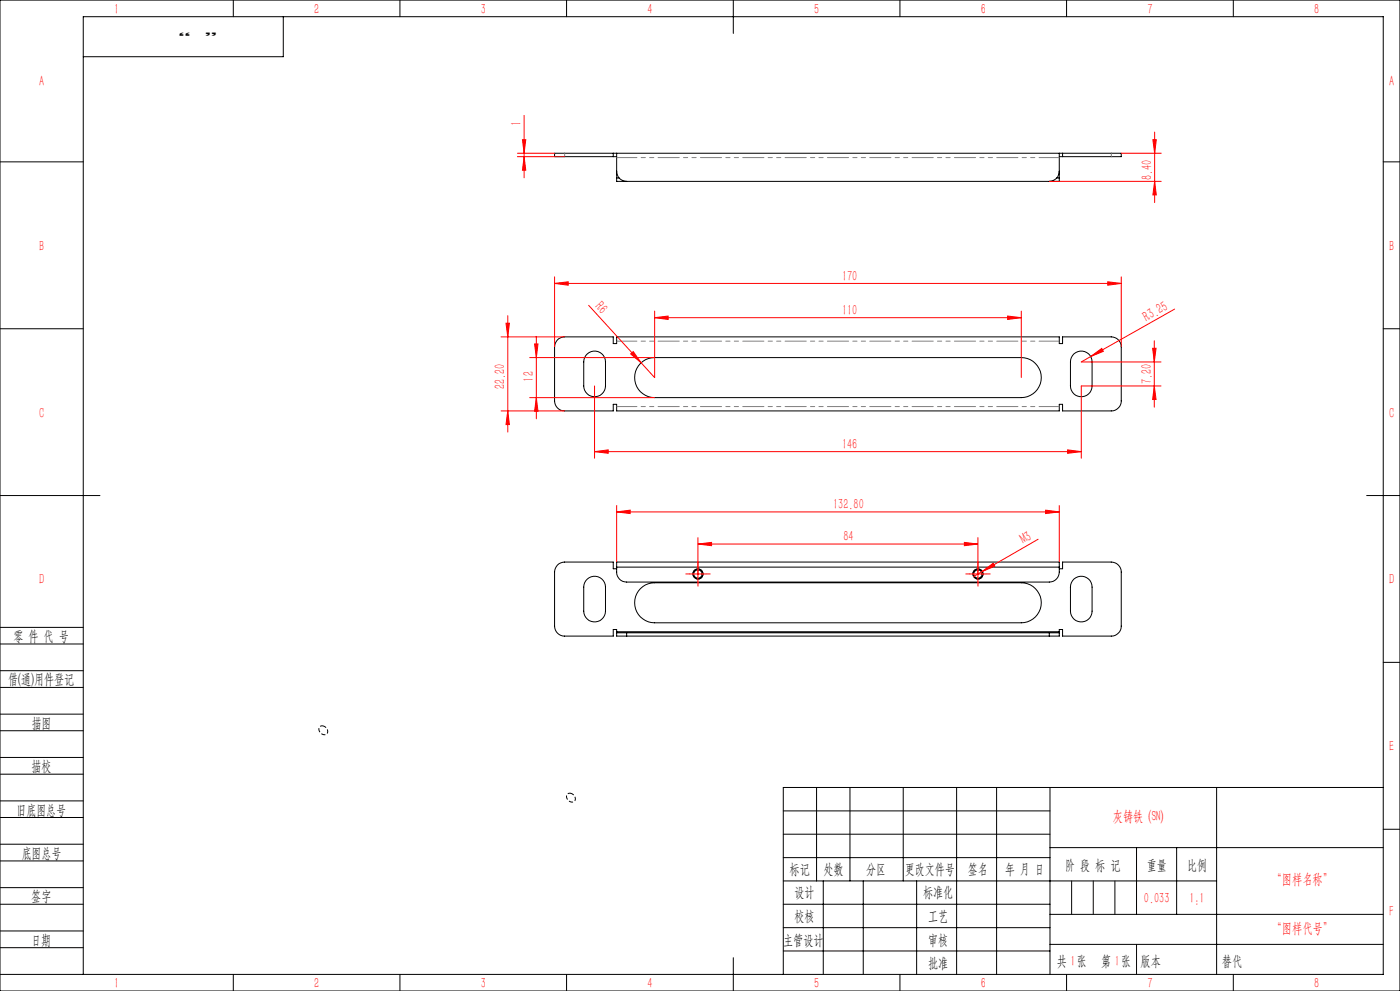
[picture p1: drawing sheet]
<svg xmlns="http://www.w3.org/2000/svg" width="420mm" height="297mm" viewBox="0 0 420 297" stroke-linecap="round" stroke-linejoin="round" font-family="sans-serif">
<g fill="none" stroke="#000" stroke-width=".3">
<path d="M0 0h420v297h-420zM70 0v5M85 5v12h-60M120 0v5M170 0v5M220 0v10M270 0v5M320 0v5M370 0v5M0 48.5h25M184 45.9v1.1M185 47h-18.6v-1.1h170v1.1h-18.6"/>
<path d="M185 51.3a2.95 2.95 0 0 0 3 3.1M185 45.9v7.4M185 53.3h.7M185 53.3v1.1h3M188 54.4h126.8M317 53.3h.8M317.8 51.3a3 3 0 0 1-3 3.1M317.8 45.9v7.4M317.8 53.3v1.1h-3M318.8 45.9v1.1M415 48.5h5M0 98.5h25"/>
<path d="M415 98.5h5M167.3 101.8l.9-.6 1.2-.2h14.6v2h1v-2h132.8v2h1v-2h14.6a3 3 0 0 1 3 3v16.2a3 3 0 0 1-3 3h-14.6v-2h-1v2h-132.8v-2h-1v2h-14.6a3 3 0 0 1-3-3v-16.2l.2-1.2zM176.2 106a3.3 3.3 0 0 1 3.5-.5 3.3 3.3 0 0 1 1.9 3v7.2a3.3 3.3 0 0 1-3.2 3.2 3.3 3.3 0 0 1-3.3-3.2v-7.2a3.2 3.2 0 0 1 1.1-2.5zM192.1 108.9a5.8 5.8 0 0 1 4.3-1.7h110a6 6 0 0 1 6 6 6 6 0 0 1-6 6h-110a6 6 0 0 1-5.6-3.7 6 6 0 0 1 1.3-6.6zM322.2 106a3.3 3.3 0 0 1 3.5-.5 3.3 3.3 0 0 1 1.9 3v7.2a3.2 3.2 0 0 1-3.2 3.2 3.2 3.2 0 0 1-3.3-3.2v-7.2a3.3 3.3 0 0 1 1.1-2.5zM0 148.5h30M410 148.5h10M176.2 173.5a3.3 3.3 0 0 1 3.5-.5 3.3 3.3 0 0 1 1.9 3v7.2a3.3 3.3 0 0 1-3.2 3.2 3.3 3.3 0 0 1-3.3-3.2v-7.2a3.2 3.2 0 0 1 1.1-2.5zM185 170v-1.6h132.8v1.6M185 170a3.6 3.6 0 0 0 1.8 4.2l1.2 .2h126.8a3 3 0 0 0 3-3v-1.4M185 170.5h-1v-2.1h-14.6a3 3 0 0 0-3 3v16.2a3 3 0 0 0 3 3h14.6v-1.9h1v.6M185 170h132.8"/>
<path d="M192.1 176.4a5.8 5.8 0 0 1 4.3-1.7h110a6 6 0 0 1 6 6 6 6 0 0 1-6 6h-110a6 6 0 0 1-5.6-3.7 6 6 0 0 1 1.3-6.6zM207.9 172.4a1.5 1.5 0 0 1 1.4-1.8 1.5 1.5 0 0 1 1.6 1.6 1.5 1.5 0 0 1-1.9 1.3M291.9 172.4a1.51 1.51 0 0 1 1.4-1.9 1.51 1.51 0 0 1 1.6 1.7 1.51 1.51 0 0 1-1.9 1.3M317.8 170.5h1v-2.1h14.6a3 3 0 0 1 3 3v16.2a3 3 0 0 1-3 3h-14.6v-1.9h-1v.6M322.2 173.5a3.3 3.3 0 0 1 3.5-.5 3.3 3.3 0 0 1 1.9 3v7.2a3.2 3.2 0 0 1-3.2 3.2 3.2 3.2 0 0 1-3.3-3.2v-7.2a3.3 3.3 0 0 1 1.1-2.5zM0 193h25M0 188h25M185 189.6h3M185 189.6v1h3M185 189.3v.3M185 189.3h132.8M188 189.6v1"/>
<path d="M188 189.6h126.8M188 190.6h126.8M314.8 189.6h3M314.8 189.6v1M317.8 189.6v1h-3M317.8 189.3v.3M415 198.5h5M0 206h25M0 201h25M0 219h25M0 214h25M0 232h25"/>
<path d="M0 227h25M245 236v28M255 236v28M271 236v28M287 236v56M299 236v56M315 236v56M365 236v56M415 236h-180v56M0 245h25M0 240h25M0 258h25"/>
<path d="M0 253h25M235 243h80M235 250h80M235 257h80M315 254h100M341 254v20M353 254v20M415 248.5h5M0 271h25M0 266h25M0 279h25M235 271h80"/>
<path d="M235 264h130M235 278h80M247 264v28M259 264v28M275 264v28M315 274h100M0 284h25M0 292h415v-287h-390v287M70 292v5M120 292v5M170 292v5M220 287v10"/>
<path d="M235 285h80M270 292v5M315 283h100M320 292v5M370 292v5"/>
<circle cx="209.4" cy="172" r="1.52"/>
<circle cx="209.4" cy="172" r="1.26"/>
<circle cx="293.4" cy="172" r="1.53"/>
<circle cx="293.4" cy="172" r="1.24"/>
</g>
<path d="M185 47.2h132.8M185 102.2h132.8M185 121.8h132.8" fill="none" stroke="#808080" stroke-width=".3" stroke-dasharray="6.3 1.3 1.3 1.3 1.3 1.3" stroke-dashoffset=".3"/>
<path d="M169.4 45.9v1M185.4 52.8h-.4M317.8 52.8h-.4M333.4 46.9v-1" fill="none" stroke="#808080" stroke-width=".3" stroke-dasharray="6.3 1.3 1.3 1.3 1.3 1.3"/>
<g fill="none" stroke="#f00" stroke-width=".3">
<path d="M157.2 34.6v18.7M346.4 39.6v21.1M155.2 47h14.2M155.2 45.9h11.2M156.7 41.9h1l-.5 4zM157.2 47l.5 4h-1zM314.8 54.4h33.6M336.4 45.9h12M345.9 41.9h1l-.5 4zM346.4 54.4l.5 4h-1zM151.8 96.9h1l-.5 4.1zM152.3 94.6v34.9"/>
<path d="M166.4 84.9l4.1-.4v1zM166.4 83v21M166.4 84.9h170M176.6 91.5l15.7 17.2M196.4 95.2l4-.5v1zM196.4 93.2v20l-4.1-4.5M196.4 95.2h110M302.3 94.7l4.1 .5-4.1 .5zM306.4 93.2v20M332.3 84.5l4.1 .4-4.1 .6zM336.4 83v21M352.4 92.6l-25.2 14.3"/>
<path d="M150.3 101h19.1M158.9 107.2h37.5M158.9 119.2h37.5M160.4 103.1h1l-.5 4.1zM160.9 119.2l.5 4.1h-1zM160.9 100.8v24.7M178.4 115.7v21.6M189.2 106.1l.8-.7 2.3 3.3zM327.2 106.9l3.3-2.5 .5 .9zM327.2 106.9l-2.8 1.6h23.9M345.8 104.4h1l-.5 4.1zM346.3 115.7l.5 4h-1z"/>
<path d="M346.3 102.1v19.9M348.3 115.7h-23.9v21.6M150.3 123.2h19.1M152.3 123.2l.5 4h-1zM178.4 135.4l4.1-.6v1.1zM178.4 135.4h146M320.3 134.8l4.1 .6-4.1 .5zM185 153.4l4.1-.5v1zM185 151.4v17M185 153.4h132.8M313.7 152.9l4.1 .5-4.1 .5zM317.8 151.4v17"/>
<path d="M206.9 172h5M209.4 163.1l4.1-.5v.9zM209.4 161v13.5M209.4 163.1h84M289.3 162.6l4.1 .5-4.1 .4zM290.9 172h5M293.4 161v13.5M294.7 171.3l3.3-2.5 .4 .9zM294.7 171.3l-2.6 1.5M311.5 161.6l-16.8 9.7"/>
</g>
<path d="M97 217.6a1.15 1.15 0 0 0-1.4 .7 1.15 1.15 0 0 0 .7 1.4 1.18 1.18 0 0 0 1.8 .1 1.18 1.18 0 0 0-.4-1.8l-.7-.4M171.3 237.8a1.15 1.15 0 0 0-1.4 .7 1.15 1.15 0 0 0 .7 1.4 1.18 1.18 0 0 0 1.8 .1 1.18 1.18 0 0 0-.4-1.8l-.7-.4" fill="none" stroke="#000" stroke-width=".3" stroke-dasharray="1.3 .6" stroke-dashoffset=".3" stroke-linecap="butt"/>
<path d="M206.9 172h-1.3M209.4 169.5v-1.2M209.4 174.5v1.3M211.9 172h1.2M290.9 172h-1.3M293.4 169.5v-1.2M293.4 174.5v1.3M295.9 172h1.2" fill="none" stroke="#f00" stroke-width=".3" stroke-dasharray="30.5 1.3 1.3 1.3" stroke-linecap="butt"/>
<path d="M321.5 264v10M328 264v10M334.5 264v10M341 283v9" fill="none" stroke="#0a0605" stroke-width=".3"/>
<g fill="#f00">
<path d="M189.2 106.1l.8-.7 2.3 3.3z"/>
<path d="M327.2 106.9l3.3-2.5 .5 .9z"/>
<path d="M294.7 171.3l3.3-2.5 .4 .9z"/>
<path d="M320.3 134.8l4.1 .6-4.1 .5zM178.4 135.4l4.1-.6v1.1z"/>
<path d="M166.4 84.9l4.1-.4v1zM332.3 84.5l4.1 .4-4.1 .6z"/>
<path d="M302.3 94.7l4.1 .5-4.1 .5zM196.4 95.2l4-.5v1z"/>
<path d="M346.3 115.7l.5 4h-1zM345.8 104.4h1l-.5 4.1zM157.2 47l.5 4h-1zM156.7 41.9h1l-.5 4z"/>
<path d="M151.8 96.9h1l-.5 4.1zM152.3 123.2l.5 4h-1zM160.4 103.1h1l-.5 4.1zM160.9 119.2l.5 4.1h-1zM345.9 41.9h1l-.5 4zM346.4 54.4l.5 4h-1z"/>
<path d="M313.7 152.9l4.1 .5-4.1 .5zM185 153.4l4.1-.5v1z"/>
<path d="M209.4 163.1l4.1-.5v.9zM289.3 162.6l4.1 .5-4.1 .4z"/>
</g>
<g font-size="4.4" fill="#f00">
<text x="34.2" y="4.1">1</text>
<text x="94.2" y="4.1">2</text>
<text x="144.2" y="4.1">3</text>
<text x="194.2" y="4.1">4</text>
<text x="244.2" y="4.1">5</text>
<text x="294.2" y="4.1">6</text>
<text x="344.2" y="4.1">7</text>
<text x="394.2" y="4.1">8</text>
<text x="11.7" y="25.9">A</text>
<text x="416.7" y="25.9">A</text>
<text x="156.4" y="37.7" transform="rotate(-90 156.4 37.7)">1</text>
<text x="345.5" y="53.9" transform="rotate(-90 345.5 53.9)">8.40</text>
<text x="11.7" y="75.1">B</text>
<text x="416.7" y="75.1">B</text>
<text x="252.6" y="84.1">170</text>
<text x="178.3" y="92" transform="rotate(48 178.3 92)">R6</text>
<text x="252.6" y="94.3">110</text>
<text x="344" y="96.4" transform="rotate(-29 344 96.4)">R3.25</text>
<text x="151.5" y="116.6" transform="rotate(-90 151.5 116.6)">22.20</text>
<text x="160" y="114.3" transform="rotate(-90 160 114.3)">12</text>
<text x="345.4" y="115.1" transform="rotate(-90 345.4 115.1)">7.20</text>
<text x="11.7" y="125.1">C</text>
<text x="416.7" y="125.1">C</text>
<text x="252.6" y="134.5">146</text>
<text x="250" y="152.5">132.80</text>
<text x="253" y="162.2">84</text>
<text x="307" y="163.1" transform="rotate(-30 307 163.1)">M3</text>
<text x="11.7" y="175.1">D</text>
<text x="416.7" y="175.1">D</text>
<text x="416.7" y="225.1">E</text>
<text x="333.9" y="246.2">灰铸铁 (SN)</text>
<text x="381.5" y="264.8">“图样名称”</text>
<text x="343.2" y="270.7">0.033</text>
<text x="356.8" y="270.7">1:1</text>
<text x="416.8" y="274.4">F</text>
<text x="381.5" y="279.6">“图样代号”</text>
<text x="321.1" y="289.4">1</text>
<text x="334.5" y="289.4">1</text>
<text x="34.2" y="296.2">1</text>
<text x="94.2" y="296.2">2</text>
<text x="144.2" y="296.2">3</text>
<text x="194.2" y="296.2">4</text>
<text x="244.2" y="296.2">5</text>
<text x="294.2" y="296.2">6</text>
<text x="344.2" y="296.2">7</text>
<text x="394.2" y="296.2">8</text>
</g>
<g font-size="4.4">
<text x="4" y="192">零 件 代 号</text>
<text x="2.5" y="205.1">借(通)用件登记</text>
<text x="9.5" y="218.1">描图</text>
<text x="9.5" y="231.1">描校</text>
<text x="5" y="244.2">旧底图总号</text>
<text x="6.5" y="257.2">底图总号</text>
<text x="236.9" y="261.9">标记</text>
<text x="247.1" y="261.9">处数</text>
<text x="259.9" y="261.9">分区</text>
<text x="271.5" y="261.9">更改文件号</text>
<text x="290.4" y="261.9">签名</text>
<text x="301.5" y="261.9">年 月 日</text>
<text x="319.5" y="260.6">阶 段 标 记</text>
<text x="344" y="260.6">重量</text>
<text x="356.1" y="260.6">比例</text>
<text x="238.3" y="268.9">设计</text>
<text x="276.9" y="268.9">标准化</text>
<text x="9.4" y="270.1">签字</text>
<text x="238.3" y="276.1">校核</text>
<text x="278.4" y="276">工艺</text>
<text x="9.4" y="283.2">日期</text>
<text x="234.9" y="283.3">主管设计</text>
<text x="278.4" y="283.3">审核</text>
<text x="278.4" y="290.2">批准</text>
<text x="317.1" y="289.4">共 张</text>
<text x="330.3" y="289.4">第 张</text>
<text x="342.1" y="289.4">版本</text>
</g>
<text font-size="4.4" fill="#0a0605" x="366.6" y="289.4">替代</text>
<g font-size="4.1" fill="#0a0605">
<text x="57.3" y="7.9" transform="rotate(-180 57.3 7.9)">”</text>
<text x="65.3" y="7.9" transform="rotate(-180 65.3 7.9)">“</text>
</g>
</svg>
